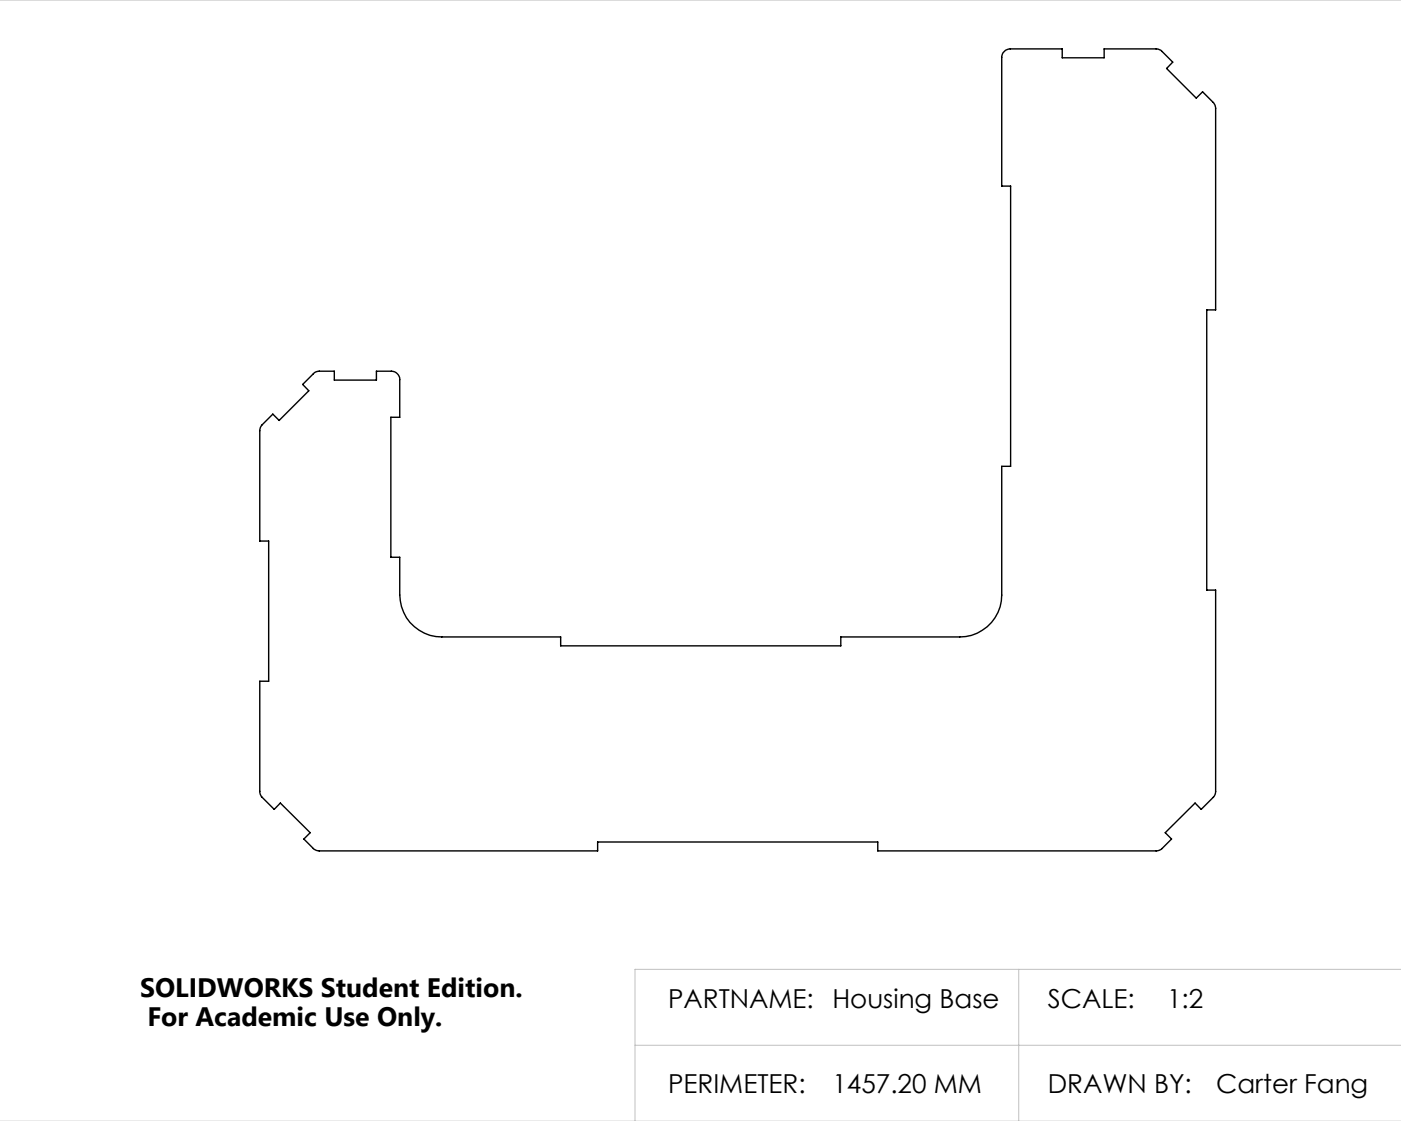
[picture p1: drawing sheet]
<svg xmlns="http://www.w3.org/2000/svg" width="250mm" height="200mm" viewBox="0 0 250 200" stroke-linecap="round" stroke-linejoin="round" font-family="sans-serif">
<path d="M0 0h250M181.8 172.9v27.1M250 172.9h-136.7v27.1M113.3 186.5h136.7M0 200h250" fill="none" stroke="#c0c0c0" stroke-width=".18"/>
<path d="M46.7 75.9l2-2 1.1 1.1 5.3-5.3-1.1-1.1 2.1-2.1 .3-.2 .4-.1h2.9v1.6h7.5v-1.6h2.6a1.51 1.51 0 0 1 1.5 1.5v6.7h-1.6v25h1.6v6.8a7.5 7.5 0 0 0 7.5 7.4h21.2v1.6h50v-1.6h21.3a7.5 7.5 0 0 0 7.5-7.4v-23h1.5v-50h-1.5v-23a1.57 1.57 0 0 1 1.5-1.5h9.2v1.6h7.5v-1.6l9.8 .1 .4 .2 2.1 2.1-1.1 1.1 5.3 5.3 1.1-1.1 2 2 .3 .8v36.1h-1.6v50h1.6v36l-.3 .8-2.3 2.3-1-1.1-5.4 5.3 1.2 1.1-1.9 1.9-.8 .2h-49.8v-1.6h-50v1.6h-49.8l-.4-.1-.4-.2-1.8-1.8 1.2-1.1-5.4-5.3-1.1 1.1-2.2-2.3-.3-.8v-19.8h1.5v-25h-1.5v-19.8z" fill="none" stroke="#000" stroke-width=".25"/>
<g font-size="4.8">
<text x="25" y="177.9">SOLIDWORKS Student Edition.</text>
<text x="26.3" y="183">For Academic Use Only.</text>
</g>
<g font-size="4.7">
<text x="119.2" y="179.8">PARTNAME:</text>
<text x="148.5" y="179.8">Housing Base</text>
<text x="187" y="179.8">SCALE:</text>
<text x="208.3" y="179.8">1:2</text>
<text x="119.2" y="194.9">PERIMETER:</text>
<text x="148.5" y="194.9">1457.20 MM</text>
<text x="187" y="194.9">DRAWN BY:</text>
<text x="217" y="194.9">Carter Fang</text>
</g>
</svg>
